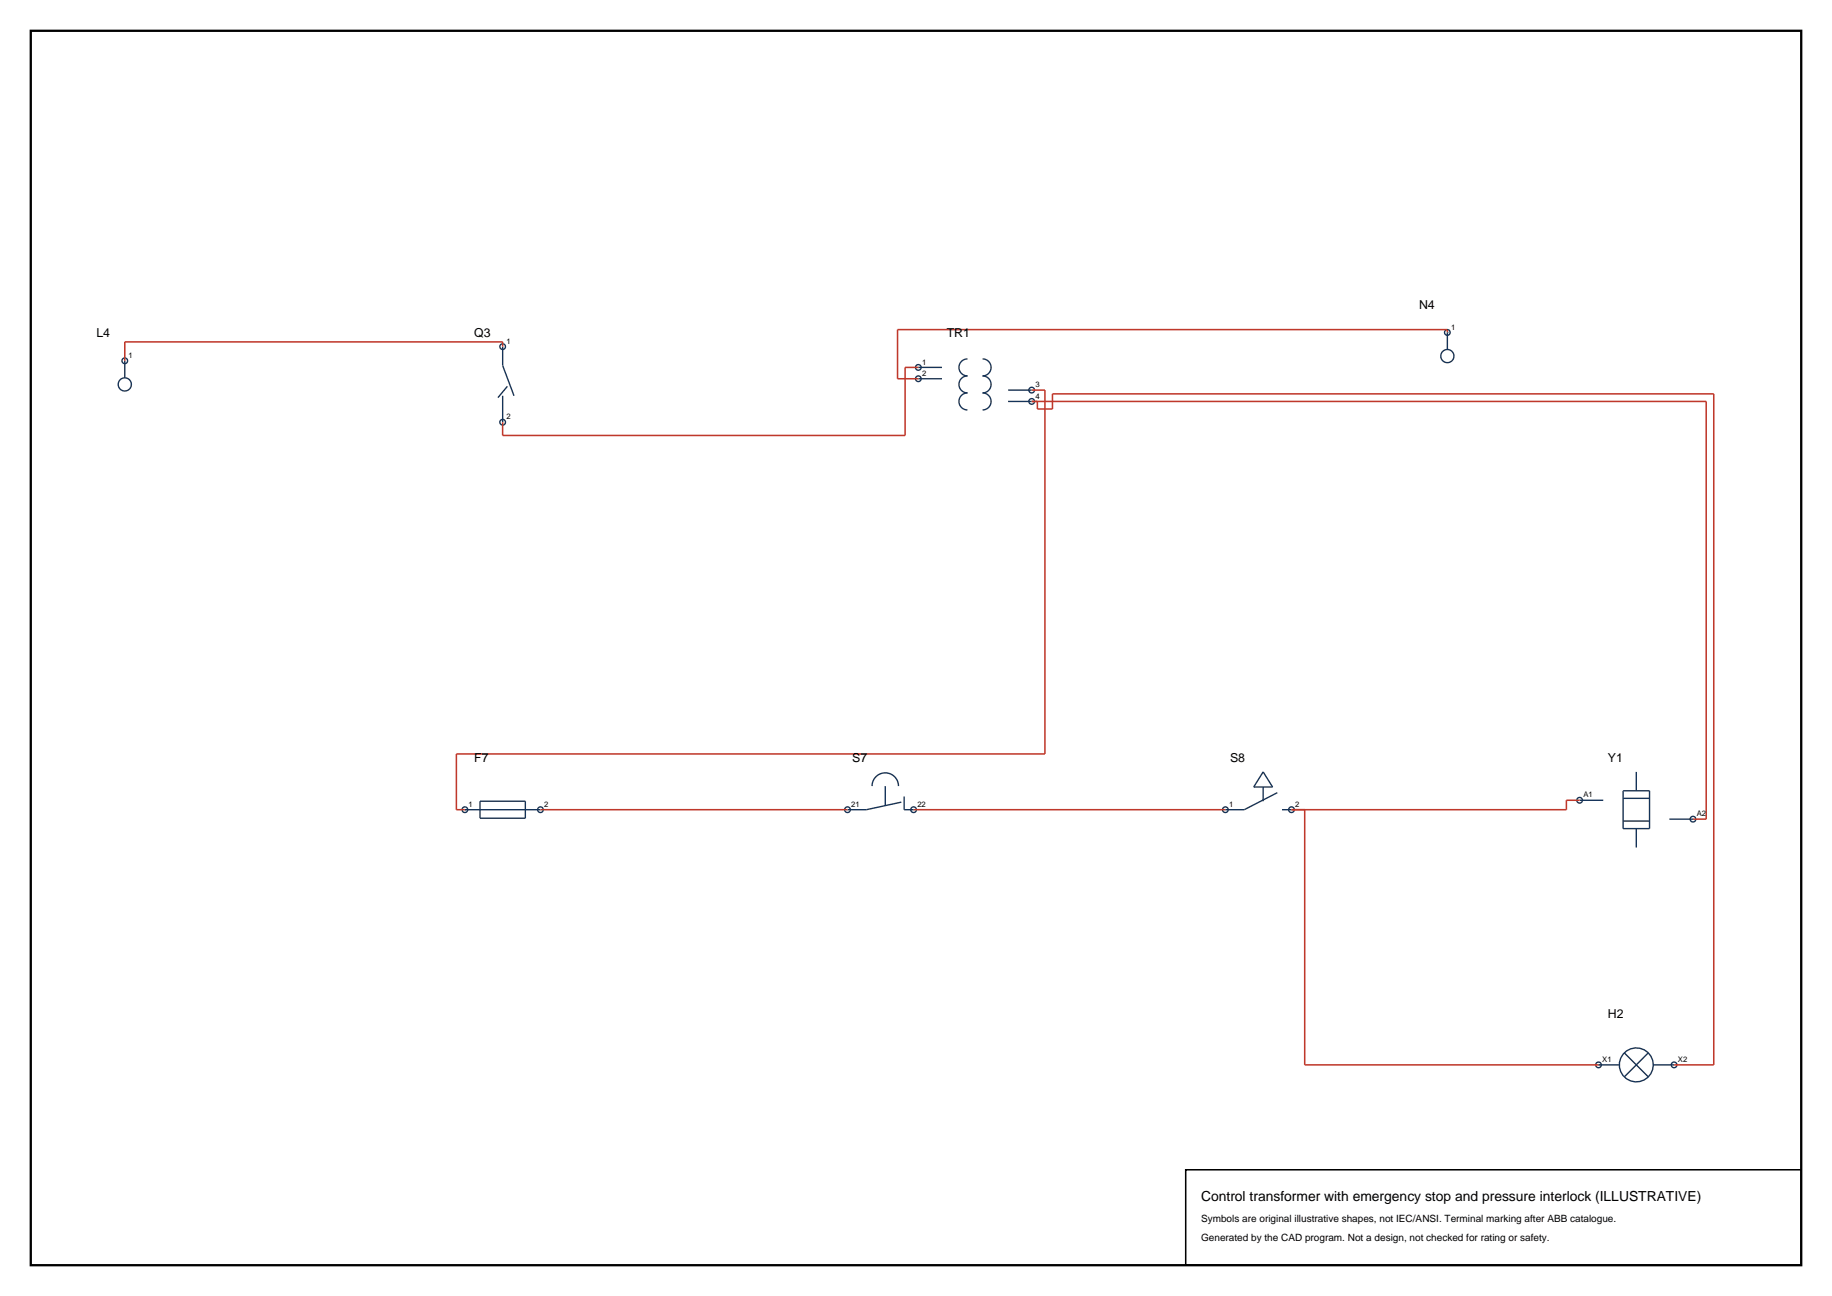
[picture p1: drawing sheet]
<svg xmlns="http://www.w3.org/2000/svg" width="420mm" height="297mm" viewBox="0 0 420 297" stroke-linecap="round" stroke-linejoin="round" font-family="sans-serif">
<path d="M7.1 7.1h405.8v282.8h-405.8z" fill="none" stroke="#000" stroke-width=".53"/>
<g fill="none" stroke="#143359" stroke-width=".32">
<path d="M115.2 79.4v4.4l2.6 6.9M115.2 79.4h.1M331.8 76.2v3.9M28.6 82.7v3.9M28.6 82.7h.1M115.2 90.7v6.1M115.2 96.8h.1M116.3 88.5l-2.1 2.6M210.5 84.2h5.4M210.5 86.8h5.4M221.8 82.3a1.95 1.95 0 0 0-2 1.9 1.95 1.95 0 0 0 2 1.9 1.95 1.95 0 0 0-2 2 1.95 1.95 0 0 0 2 1.9 1.95 1.95 0 0 0-2 2 1.95 1.95 0 0 0 2 1.9M225.3 82.3a1.95 1.95 0 0 1 1.9 1.9 1.95 1.95 0 0 1-1.9 1.9 1.95 1.95 0 0 1 1.9 2 1.95 1.95 0 0 1-1.9 1.9 1.95 1.95 0 0 1 1.9 2 1.95 1.95 0 0 1-1.9 1.9"/>
<path d="M231.1 89.4h5.4M231.1 92h5.4M289.6 176.9l2.2 3.5h-4.4zM375.1 176.9v4.3M106.6 185.6h17.3M110 183.6h10.4v3.9h-10.4zM199.9 180.1a3 3 0 0 1 3.1-3 3 3 0 0 1 3 3M203 180.1v4.6M206.6 183.8l-8 1.8h-4.3M207.3 182.5v3.1h2.2M289.6 180.4v3.2M292.8 181.7l-7.5 3.9h-4.4"/>
<path d="M293.9 185.6h2.2M362.1 183.4h5.5M372.1 181.2h6.1v8.7h-6.1zM372.1 183h6.1M372.1 188.2h6.1M375.1 189.9v4.3M382.7 187.7h5.4M366.5 244h4.7M372.4 241.3l5.5 5.5M377.9 241.3l-5.5 5.5M379 244h4.8"/>
<circle cx="115.2" cy="79.4" r=".65"/>
<circle cx="331.8" cy="76.2" r=".65"/>
<circle cx="28.6" cy="82.7" r=".65"/>
<circle cx="28.6" cy="88.1" r="1.52"/>
<circle cx="115.2" cy="96.8" r=".65"/>
<circle cx="210.5" cy="84.2" r=".65"/>
<circle cx="210.5" cy="86.8" r=".65"/>
<circle cx="236.5" cy="89.4" r=".65"/>
<circle cx="236.5" cy="92" r=".65"/>
<circle cx="331.8" cy="81.6" r="1.52"/>
<circle cx="106.6" cy="185.6" r=".65"/>
<circle cx="123.9" cy="185.6" r=".65"/>
<circle cx="194.3" cy="185.6" r=".65"/>
<circle cx="209.5" cy="185.6" r=".65"/>
<circle cx="280.9" cy="185.6" r=".65"/>
<circle cx="296.1" cy="185.6" r=".65"/>
<circle cx="362.1" cy="183.4" r=".65"/>
<circle cx="388.1" cy="187.7" r=".65"/>
<circle cx="366.5" cy="244" r=".65"/>
<circle cx="375.1" cy="244" r="3.9"/>
<circle cx="383.8" cy="244" r=".65"/>
</g>
<path d="M115.2 79.4v-1h-86.6v4.3M331.8 76.2v-.7h-126v11.3h4.7M210.5 84.2h-3v15.6h-92.3v-3M236.5 89.4h3.1v83.4h-135v12.8h2M236.5 92h154.7v95.7h-3.1M237.8 92v1.7h3.5v-3.4h151.6v153.7h-9.1M123.9 185.6h70.4M209.4 185.6h71.5M299.1 185.6v58.4h67.4M362.1 183.4h-3v2.2h-63" fill="none" stroke="#bf382b" stroke-width=".35"/>
<path d="M271.8 268.1h141.1v21.8h-141.1z" fill="none" stroke="#000" stroke-width=".35"/>
<text font-size="3.2" x="275.4" y="275.1">Control transformer with emergency stop and pressure interlock (ILLUSTRATIVE)</text>
<g font-size="2.8">
<text x="325.3" y="70.8">N4</text>
<text x="22.1" y="77.3">L4</text>
<text x="108.7" y="77.3">Q3</text>
<text x="217" y="77.3">TR1</text>
<text x="108.7" y="174.7">F7</text>
<text x="195.4" y="174.7">S7</text>
<text x="282" y="174.7">S8</text>
<text x="368.6" y="174.7">Y1</text>
<text x="368.6" y="233.2">H2</text>
</g>
<g font-size="2.3">
<text x="275.4" y="280.1">Symbols are original illustrative shapes, not IEC/ANSI. Terminal marking after ABB catalogue.</text>
<text x="275.4" y="284.3">Generated by the CAD program. Not a design, not checked for rating or safety.</text>
</g>
<g font-size="1.8">
<text x="332.7" y="75.5">1</text>
<text x="29.5" y="82">1</text>
<text x="116.1" y="78.8">1</text>
<text x="211.4" y="83.5">1</text>
<text x="211.4" y="86.1">2</text>
<text x="237.4" y="88.7">3</text>
<text x="237.4" y="91.3">4</text>
<text x="116.1" y="96.1">2</text>
<text x="107.4" y="184.9">1</text>
<text x="124.8" y="184.9">2</text>
<text x="195.2" y="184.9">21</text>
<text x="210.3" y="184.9">22</text>
<text x="281.8" y="184.9">1</text>
<text x="296.9" y="184.9">2</text>
<text x="363" y="182.7">A1</text>
<text x="389" y="187.1">A2</text>
<text x="367.3" y="243.4">X1</text>
<text x="384.7" y="243.4">X2</text>
</g>
</svg>
